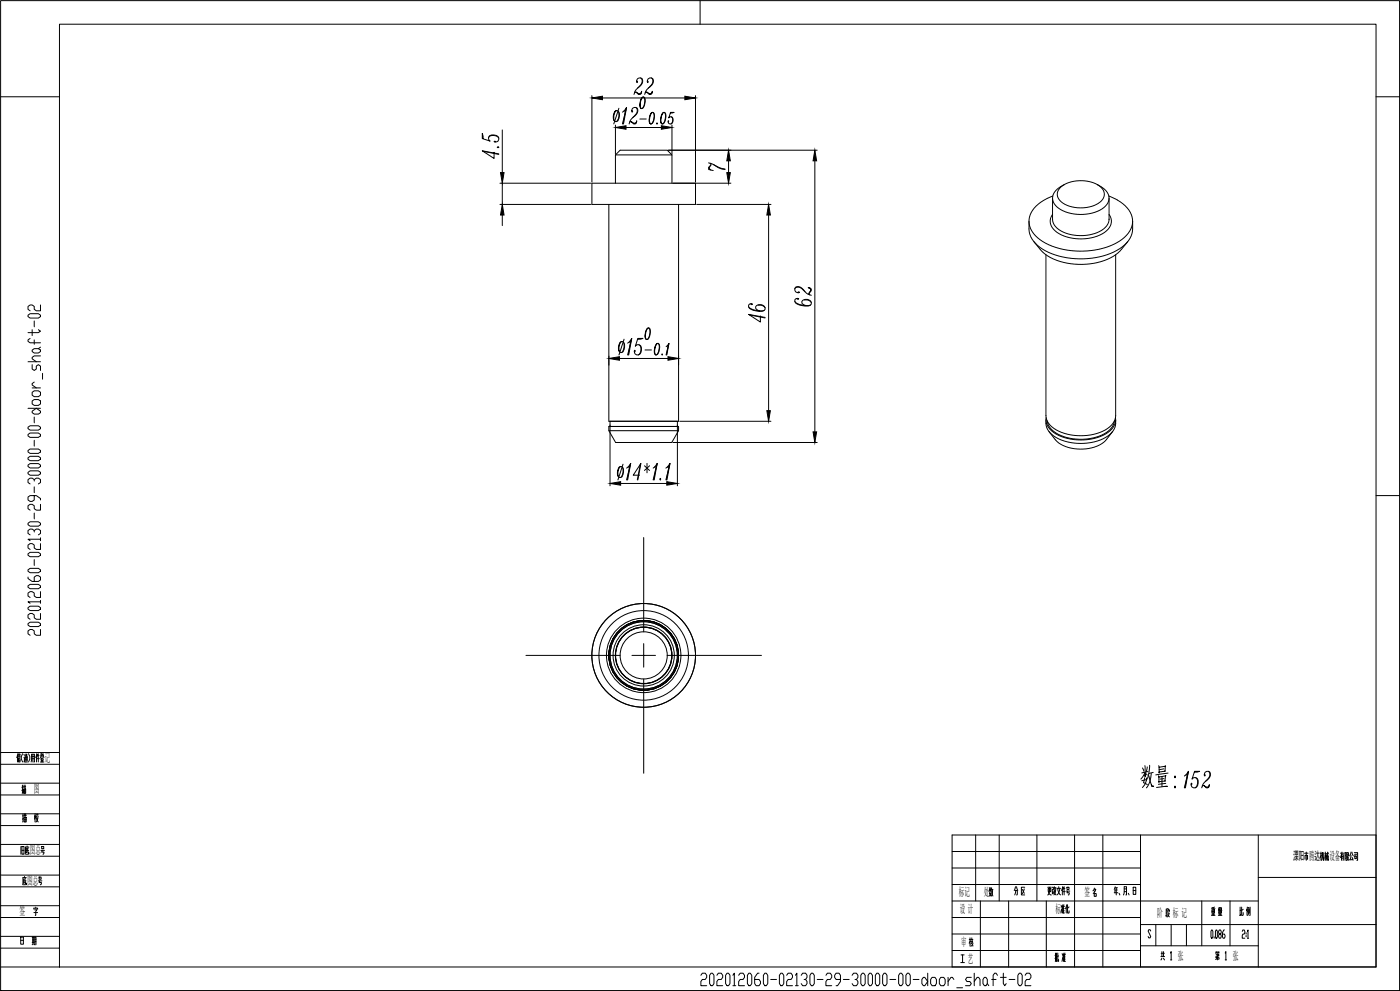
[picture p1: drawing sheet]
<svg xmlns="http://www.w3.org/2000/svg" width="2378mm" height="1682mm" viewBox="0 0 2378 1682" stroke-linecap="round" stroke-linejoin="round" font-family="sans-serif">
<!-- layer: 0 -->
<g fill="none" stroke="#000" stroke-width="1.7">
<path d="M1 1h2376v1680h-2376zM1189 1v40M101 41h2236v1600h-2236zM1 164h100M2337 164h40M1045 263v48M1045 263l8-8h80l8 8M1045 263h96M1141 263v48M1005 311h176v36h-176zM1802 317a58 58 0 0 1 68 1 16 16 0 0 1-5 28 59 59 0 0 1-64-5 15 15 0 0 1 1-24zM1808 313a29 29 0 0 0-20 24 32 32 0 0 0 27 24 69 69 0 0 0 63-11 19 19 0 0 0-5-31l-9-6"/>
<path d="M1788 336v36a28 28 0 0 0 22 24 71 71 0 0 0 68-10l4-6 2-6v-38M1883 333h2a70 70 0 0 1 37 31 37 37 0 0 1-20 45 134 134 0 0 1-135-2 35 35 0 0 1-13-50 70 70 0 0 1 34-24M1034 347v368h119v-368M1748 375v14a44 44 0 0 0 28 37 135 135 0 0 0 130-7 40 40 0 0 0 18-30v-14M1788 364a20 20 0 0 0 7 30 78 78 0 0 0 84-2 20 20 0 0 0 5-28M1756 410l11 13a94 94 0 0 0 78 25 86 86 0 0 0 60-25l11-13M1777 432v273a34 34 0 0 0 26 29 89 89 0 0 0 82-10l8-9 2-10v-273M1036 715v9M1151 715v9M1777 713a31 31 0 0 0 21 32 90 90 0 0 0 87-8l6-5 3-7 1-12M1777 709a27 27 0 0 0 17 28 89 89 0 0 0 91-5 24 24 0 0 0 10-23M1779 714a36 36 0 0 0 28 27 83 83 0 0 0 79-12l4-6 3-9"/>
<path d="M1034 724h119v7l-12 20h-95l-12-20zM1034 731h119M1782 732l10 14a66 66 0 0 0 67 13l12-6a62 62 0 0 0 19-21M2337 841h40M1093 912v160M1093 1092v20h-20M893 1112h160M1113 1112h-20v20M1133 1112h160M1093 1152v160M1 1277h100M30 1279l-2 7"/>
<path d="M32 1279v6M34 1279v6M38 1279l-2 5v5l2 4M48 1279l3 5v5l-3 4M62 1279l-1 7M65 1279v14M69 1279h3v1l-3 6M73 1279l-1 2M1 1297h100M30 1282v11M31 1285h3M31 1281h3"/>
<path d="M31 1288h3v5h-3zM31 1291h3M41 1286v7M41 1280v2M41 1291l1 2h5M43 1291v-8h3v8M43 1286h3M43 1289h3M43 1280h3l-1 3v8M44 1282l1 1M53 1293l1-13h4v13M54 1288h4"/>
<path d="M54 1284h4M56 1280v13M62 1282v11M63 1288h4M64 1282l-1 3M64 1280v2h2M69 1293h6M69 1281l1 2M70 1288h3v3h-3zM70 1285h3M71 1291v2M72 1280l3 6"/>
<path d="M72 1291v2M74 1281l-1 2M1 1329h100M1 1349h100M1 1381h100M1 1401h100M1617 1417h720v224h-720zM1657 1417v112M1697 1417v112M1761 1417v112M1825 1417v224M1873 1417v224"/>
<path d="M1937 1417v224M2137 1417v224M1 1433h100M36 1437v13M37 1437h4v13h-4zM46 1436v2M48 1440l-3 1v6M49 1438h-6v12M71 1437h3v4h-3zM1 1453h100M37 1443h4M44 1450h4"/>
<path d="M45 1443h4M46 1446l-2 1M47 1441l2 9v-3M69 1443h7M71 1446h4l-2 4M72 1443l-1 3M1617 1445h320M2216 1448h6M2217 1458v-6h4v6h-1M2219 1446v14M2243 1453l-1 3M2243 1449h2"/>
<path d="M2244 1446v14M2244 1452l1 1M2249 1457l-1 3v-13h-2l-1 13M2250 1449h6M2251 1446v14M2252 1455l-1-4-1 6M2253 1454h2M2253 1451v8M2254 1451v6M2255 1446l1 14v-2M2256 1447v1M2256 1453l-1 6-1 1"/>
<path d="M2277 1448h6M2279 1454h3M2279 1457h3M2279 1446l-2 10M2286 1457v-10h-1v13M2288 1453h2v-6h-2v13M2288 1450h2M2289 1454l1 3M2290 1457l-3 3M2290 1455v2l1 3M2295 1446l-2 7M2295 1452l-2 7"/>
<path d="M2297 1446l2 7M2297 1456l1 4M2298 1458l-5 1M2300 1447h6v13h-1M2301 1450h4M2301 1453h3v4h-3zM1617 1473h320M2279 1460v-9h3l-1 9M1 1485h100M40 1495h4M42 1488v2M42 1498l-2 1"/>
<path d="M42 1493l3 9v-3M44 1491l-4 1v7M45 1490h-6v12M65 1495h6M66 1489h4v3h-4zM66 1498h4l-1 4M67 1495v3M2137 1489h200M1 1505h100M40 1502h3M1617 1501h320M1680 1510h3"/>
<path d="M1680 1516h4M1680 1507l1 1M1681 1514v3l2 4M1682 1507v6M1683 1512l-1-2-2 2M1683 1516l-3 5M1683 1507v1M1684 1513l3 8M1684 1510h3M1684 1507v6M1686 1510l-2 11M1724 1512h4v6l-1 1"/>
<path d="M1725 1505l-2 7M1725 1512l-1 7M1727 1505l2 7M1736 1510l4 6M1740 1509l-4 8M1741 1506h-6v13h6M1859 1509h2v1l-4 7M1859 1517h3v4h-3zM1859 1512v2M1859 1507l-3 5M1 1537h100M61 1540v1"/>
<path d="M1617 1529h520M1665 1529v112M1713 1529v112M1777 1529v112M2041 1529v76M2063 1540l-4 1M2089 1529v76M2107 1540v14l1-1M2109 1540l1 14h1l1-5M2119 1540l-1 3M2123 1540v14M1 1557h100"/>
<path d="M58 1543v-2h6v2M58 1549h6M59 1544h4l-2 3v7h-1M1617 1557h320M1981 1546h2M1981 1550h2M1983 1553l-3 1M1983 1542l-2 1v13M1984 1550h2v1l-3 5M1984 1552l2 4M1986 1545v2v-4h-2l-1 5M2058 1554h6"/>
<path d="M2058 1542h6M2059 1544h4v6h-4zM2059 1552h4M2059 1547h4M2061 1541v13M2070 1545h6M2070 1554h6M2070 1546h5v4h-5zM2070 1541h5v3h-5zM2070 1552h5M2070 1542h5M2070 1548h5"/>
<path d="M2073 1546v8M2106 1554h1M2107 1545h1M2112 1543l-3 2M2117 1545l1-2v11M2120 1546l1 3M2120 1541h2M2120 1544h1v4l-2 6M2120 1541l-1 7M2122 1542v8M1937 1569h400M1963 1569v36"/>
<path d="M1989 1569v36M2015 1569v36M2058 1578l2 3v9l-1 2-2-2zM2066 1578l2 3v9l-1 2-2-2zM2080 1578h-1l-2 5v7l1 2h2l1-4-1-3h-3M1 1589h100M1617 1585h320M1646 1595h3M1647 1598l-1 3M1648 1592v14M1648 1598h1M1649 1597l2 2"/>
<path d="M1649 1595h4M1651 1592v3M1652 1597v2l-3 3M1955 1580l-1-2h-3l-1 2 5 10-1 2h-3l-1-2M2062 1590v2M2071 1585l-1-4 1-3h2l1 5-4 5 1 4h2l1-2-1-5M2110 1581l1-3h2l1 3-1 4h-2l-1 3v4h4M2117 1583v2M2117 1588v2M2119 1581l1-3v14M2119 1592h2M1 1609h100"/>
<path d="M1617 1613h320M1652 1604l1 2M1653 1600l-1 3-3 3M1793 1618l-1 14M1795 1618v14M1797 1618v14h1v-3M1804 1619l1 2M1807 1618l-1 5M1809 1618l-1 14M1937 1605h200M1972 1618h6M1974 1615v9"/>
<path d="M1976 1615v9M1988 1618l1-3v14M2066 1620h4v3h-4l-1 3h6l-1 2M2066 1615l-1 3M2066 1616h2M2066 1616l1 2M2068 1620v9M2069 1615l-1 3M2069 1616h2M2069 1616l1 2M2081 1618l1-3v14M1792 1621h2"/>
<path d="M1794 1625l-2 2M1795 1623h1M1796 1631l-2 1M1798 1622l-1 1M1805 1625l-1 7M1806 1624h3M1806 1628h3M1810 1621h-4v11h4M1972 1624h6M1974 1626l-2 3M1976 1626l2 3M1988 1629h2"/>
<path d="M2068 1626l-3 2M2081 1629h2M1 1641h100"/>
<circle cx="1093" cy="1112" r="88"/>
<circle cx="1093" cy="1112" r="76"/>
<circle cx="1093" cy="1112" r="63"/>
<circle cx="1093" cy="1112" r="59"/>
<circle cx="1093" cy="1112" r="57"/>
<circle cx="1093" cy="1112" r="52"/>
<circle cx="1093" cy="1112" r="48"/>
<circle cx="1093" cy="1112" r="40"/>
</g>
<g fill="none" stroke="#000" stroke-width="1.7">
<path d="M1082 138l1 1-1 1a6 6 0 0 1 2-7 6 6 0 0 1 7 1 6 6 0 0 1 0 8l-5 5a19 19 0 0 0-9 13M1088 132a8 8 0 0 1 0 12l-5 6M1100 138l1 1-1 1a6 6 0 0 1 2-7 6 6 0 0 1 7 1 6 6 0 0 1 0 8l-4 5a19 19 0 0 0-10 13M1106 132a8 8 0 0 1 0 12l-5 6M1080 156l5 4h2l2-1 1-4-3 4h-2l-5-3-2 2M1099 156l4 4h3l1-1 1-4-2 4h-3l-4-3-3 2M1005 162v147M1023 166h140M1092 165a16 16 0 0 0-3 19 10 10 0 0 0 7-12 5 5 0 0 0-4-7 18 18 0 0 0-3 19M1093 165a18 18 0 0 1-3 19M1181 162v147M1047 188a10 10 0 0 0-6 9 10 10 0 0 0 6 9 12 12 0 0 0 2-18h-2a16 16 0 0 0-4 17"/>
<path d="M1050 189a17 17 0 0 1-3 17M1051 184l-8 26M1057 190l7-8-5 28M1063 188l-5 22M1063 186l-3 3M1064 182l-7 28M1074 188l1 1-1 1a6 6 0 0 1 2-7 6 6 0 0 1 7 1 6 6 0 0 1-1 8l-4 5a19 19 0 0 0-9 13M1080 182a8 8 0 0 1 0 12l-5 6M1108 191a16 16 0 0 0-3 19 10 10 0 0 0 7-12 5 5 0 0 0-4-7 18 18 0 0 0-3 19M1109 191a18 18 0 0 1-3 19M1127 191a16 16 0 0 0-3 19 10 10 0 0 0 7-12 5 5 0 0 0-4-7 18 18 0 0 0-3 19M1129 191a18 18 0 0 1-3 19"/>
<path d="M1139 192l6-1h-6l-3 9a4 4 0 0 1 4-2 4 4 0 0 1 3 4 6 6 0 0 1-5 8l-3-1v-4v2M1140 198l3 4a8 8 0 0 1-3 8M1045 212v49M1063 216h60M1072 206l4 4h3l2-1 1-4-3 4h-3l-4-3-3 2M1087 202h11M1116 209v1zM1141 212v49M821 235l-2-8v8l14 5a6 6 0 0 1-3-7 6 6 0 0 1 5-4 9 9 0 0 1 12 8 5 5 0 0 1-8 3h3M830 233a11 11 0 0 1 17 1M853 221v72M821 257l26 5"/>
<path d="M839 259v10l-20-13 28 5M845 250l1-1 1 1zM1135 255h253M1204 276l8 3a43 43 0 0 0 20 8M1206 277l2 1-3 6 1 4M1208 280l-4 4v2l4 3M1212 279a36 36 0 0 0 20 9M1238 273v20M1384 273v460M1204 288l8 1M849 311h154M853 311v36"/>
<path d="M1143 311h99M849 347h154M1183 347h127M853 365v18M1306 365v332M1350 490a8 8 0 0 1 12 0l5 5M1355 496l2-1 1 1a6 6 0 0 1-7-2 6 6 0 0 1 1-7 6 6 0 0 1 7 0l6 5a19 19 0 0 0 13 9M1374 498l4-5v-2l-1-2-4-1 4 3v2l-3 5 1 2M1276 516h2l-2-1-4 3a8 8 0 0 0 8 9 26 26 0 0 0 18 0l2-2a9 9 0 0 0-7-8 9 9 0 0 0-9 4 7 7 0 0 0 6 7M1288 518a11 11 0 0 1 12 4M1350 512a27 27 0 0 0 27 6M1354 507h3l-3-1-4 3a8 8 0 0 0 8 9l4 1a13 13 0 0 0 16-3 9 9 0 0 0-6-8 9 9 0 0 0-10 4 7 7 0 0 0 7 7"/>
<path d="M1366 509a11 11 0 0 1 12 4M1272 521a27 27 0 0 0 26 6M1273 534l27 6M1292 536v11l-20-13 28 5M1101 557a16 16 0 0 0-3 19 10 10 0 0 0 7-12 5 5 0 0 0-4-7 18 18 0 0 0-3 19M1102 557a18 18 0 0 1-3 19M1056 580a12 12 0 0 0-2 18h2a10 10 0 0 0 6-9 10 10 0 0 0-6-9 16 16 0 0 0-4 17M1060 576l-9 26M1071 580l-4 22M1072 578l-3 3M1073 574l-7 28M1083 576l9-2h-9l-4 14a6 6 0 0 1 6-3 6 6 0 0 1 5 5 9 9 0 0 1-8 12 5 5 0 0 1-4-8v3"/>
<path d="M1059 581a17 17 0 0 1-3 17M1066 582l7-8-5 28M1085 585a11 11 0 0 1-1 17M1096 594h11M1117 583a16 16 0 0 0-3 19 10 10 0 0 0 6-12 5 5 0 0 0-3-7 18 18 0 0 0-3 19M1118 583a18 18 0 0 1-3 19M1131 588l5-5-3 19M1135 587l-3 15M1136 586l-3 1M1136 583l-5 19M1034 604v16M1052 608h83"/>
<path d="M1125 601v1zM1153 604v16M1155 715h155M1036 721v104M1151 721v104M1143 751h245M1054 792a12 12 0 0 0-2 19h2a12 12 0 0 0 2-19h-2a16 16 0 0 0-3 17M1057 793a17 17 0 0 1-3 18M1058 788l-8 27M1064 795l7-8-5 28M1070 792l-5 23M1070 791l-3 2"/>
<path d="M1071 787l-7 28M1088 788l-5 27M1095 791l8 8M1099 787v16M1103 791l-8 8M1109 795l7-8-5 28M1115 792l-5 23M1115 791l-3 2M1116 787l-7 28M1131 795l7-8-5 28M1136 792l-4 23M1137 791l-3 2"/>
<path d="M1138 787l-7 28M1086 807h-10l13-20-6 28M1122 812v3l-1-2zM1054 821h79"/>
</g>
<g fill="#000" stroke="#000" stroke-width="1.7">
<path d="M1005 166l18-3v6zM1163 163l18 3-18 3zM1045 216l18-3v6zM1123 213l18 3-18 3zM1238 255l3 18h-6zM1384 255l3 18h-6zM850 293h6l-3 18zM1235 293h6l-3 18zM853 347l3 18h-6zM1306 347l3 18h-6zM1034 608l18-3v6zM1135 605l18 3-18 3z"/>
<path d="M1303 697h6l-3 18zM1381 733h6l-3 18zM1036 821l18-3v6zM1133 818l18 3-18 3z"/>
</g>
<text font-size="50.3" x="1937" y="1338">数量：152</text>
<g font-size="33.5">
<text x="73" y="1080" transform="rotate(-90 73 1080)">202012060-02130-29-30000-00-door_shaft-02</text>
<text x="1190" y="1678">202012060-02130-29-30000-00-door_shaft-02</text>
</g>
<text font-size="20.4" x="2197" y="1460">溧阳</text>
<g font-size="20.3">
<text x="37" y="1396">描 校</text>
<text x="34" y="1605">日 期</text>
</g>
<g font-size="20">
<text x="76" y="1293">记</text>
<text x="58" y="1347">图</text>
<text x="51" y="1450">图总</text>
<text x="2224" y="1460">腾达</text>
<text x="2258" y="1460">设备</text>
<text x="46" y="1502">图总</text>
<text x="1629" y="1521">标记</text>
<text x="1671" y="1521">处</text>
<text x="1842" y="1521">签</text>
<text x="33" y="1554">签</text>
<text x="1630" y="1549">设 计</text>
<text x="1793" y="1550">标</text>
<text x="1966" y="1556">阶</text>
<text x="1992" y="1556">标 记</text>
<text x="1632" y="1606">审</text>
<text x="2001" y="1629">张</text>
<text x="2094" y="1629">张</text>
<text x="1644" y="1634">艺</text>
</g>
<g font-size="19.8">
<text x="1779" y="1520">更改文件号</text>
<text x="1892" y="1520">年、月、日</text>
<text x="1817" y="1551" transform="rotate(-90 1817 1551)">准化</text>
</g>
<text font-size="10.6" x="45" y="1348" transform="rotate(-90 45 1348)">描 图</text>
<text font-size="10.1" x="1639" y="1635" transform="rotate(-90 1639 1635)">工 艺</text>
</svg>
